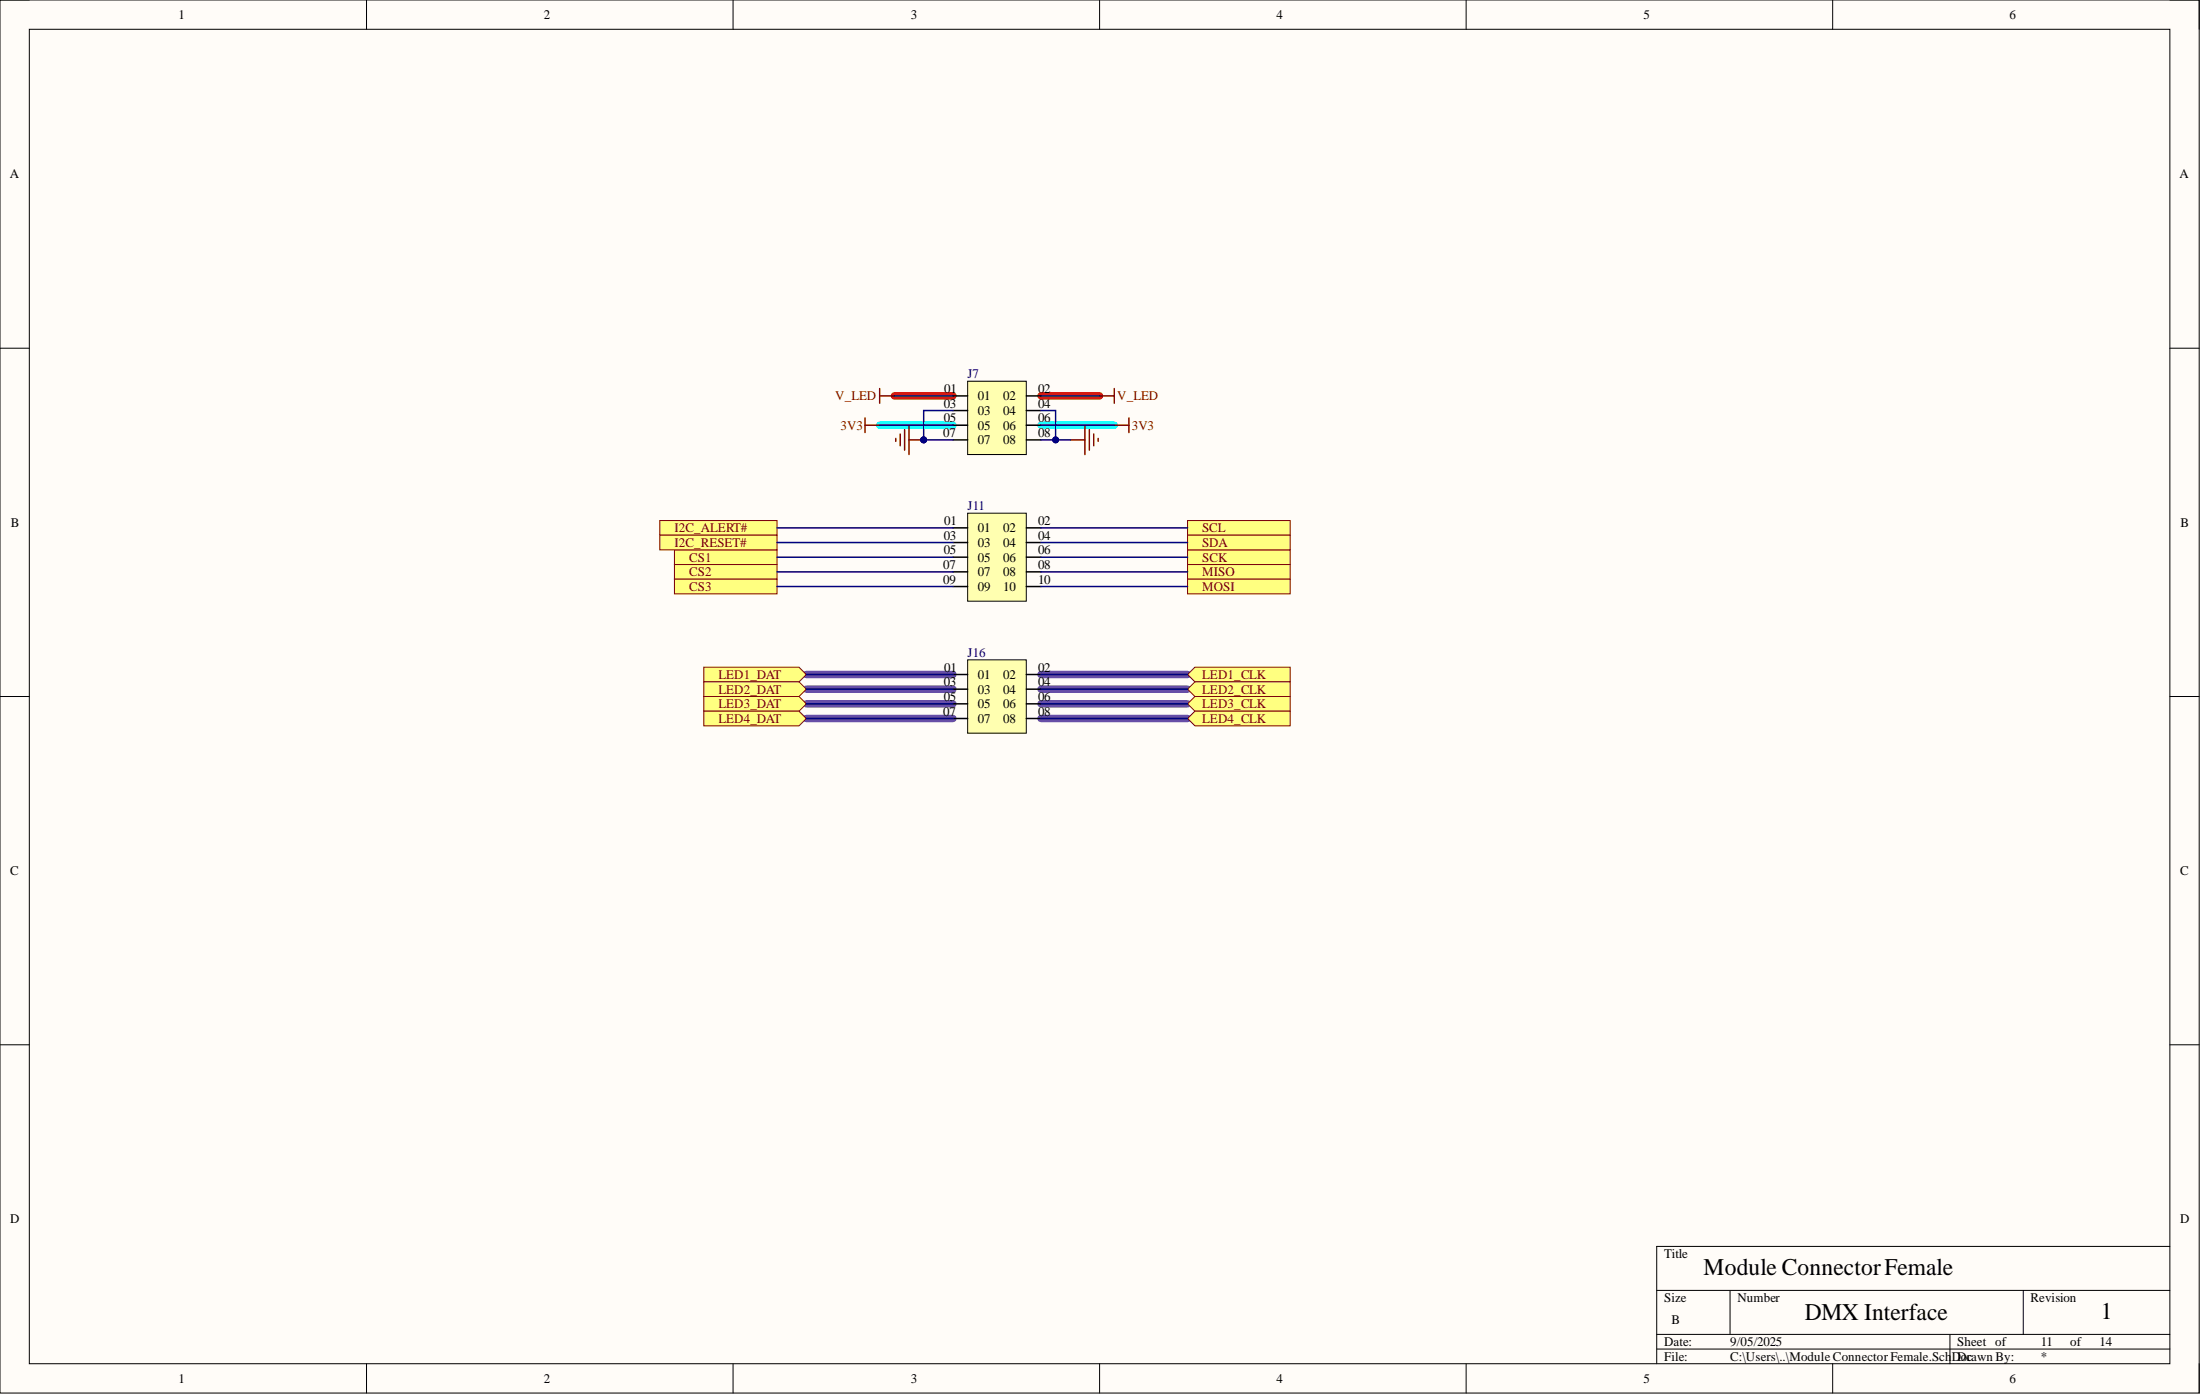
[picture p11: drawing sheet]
<svg xmlns="http://www.w3.org/2000/svg" width="381mm" height="241mm" viewBox="0 0 381 241" stroke-linecap="round" stroke-linejoin="round" font-family="sans-serif">
<path d="M0 0h380.9v241.1h-380.9z" fill-rule="evenodd" fill="#fffcf8"/>
<path d="M0 0h380.9v241.1h-380.9z" fill="none" stroke="#000" stroke-width=".17"/>
<path d="M5.1 5.1h370.7v231h-370.7z" fill-rule="evenodd" fill="#fffcf8"/>
<g fill="none" stroke="#000" stroke-width=".17">
<path d="M0 0h5.1M63.5 0v5.1M127 0v5.1M190.4 0v5.1M253.9 0v5.1M317.4 0v5.1M375.8 0h5.1v5.1M5.1 5.1h370.7v231h-370.7zM0 60.3h5.1M375.8 60.3h5.1M0 120.6h5.1M375.8 120.6h5.1"/>
<path d="M0 180.9h5.1M375.8 180.9h5.1M375.8 215.8h-88.9v20.3M63.5 236.1v5M127 236.1v5M190.4 236.1v5M253.9 236.1v5M286.9 223.4h88.9M286.9 231h88.9M286.9 233.5h88.9M299.6 223.4v7.6M317.4 236.1v5"/>
<path d="M337.7 231v5.1M350.4 223.4v7.6M380.9 236.1v5"/>
</g>
<path d="M139.6 116.8h25.4M139.6 119.3h25.4M180.3 116.8h25.4M180.3 119.3h25.4M139.6 121.8h25.4M139.6 124.4h25.4M180.3 121.8h25.4M180.3 124.4h25.4" fill="none" stroke="#674ea7" stroke-width="1.3"/>
<path d="M152.3 73.6h12.7M180.3 73.6h12.7" fill="none" stroke="#0ff" stroke-width="1.3"/>
<path d="M154.9 68.5h10.1M180.3 68.5h10.1" fill="none" stroke="#f00" stroke-width="1.3"/>
<path d="M167.6 88.8h10.1v15.3h-10.1z" fill-rule="evenodd" fill="#ffffb0"/>
<path d="M167.6 88.8h10.1v15.3h-10.1z" fill="none" stroke="#000" stroke-width=".17"/>
<path d="M165 91.4h2.6M165 93.9h2.6M165 96.5h2.6M165 99h2.6M177.7 91.4h2.6M177.7 93.9h2.6M177.7 96.5h2.6M177.7 99h2.6M165 101.5h2.6M177.7 101.5h2.6" fill="none" stroke="#000" stroke-width=".26"/>
<path d="M167.6 114.2h10.1v12.7h-10.1z" fill-rule="evenodd" fill="#ffffb0"/>
<path d="M167.6 114.2h10.1v12.7h-10.1z" fill="none" stroke="#000" stroke-width=".17"/>
<path d="M165 116.8h2.6M165 119.3h2.6M177.7 116.8h2.6M177.7 119.3h2.6M165 121.8h2.6M165 124.4h2.6M177.7 121.8h2.6M177.7 124.4h2.6" fill="none" stroke="#000" stroke-width=".26"/>
<path d="M167.6 66h10.1v12.7h-10.1z" fill-rule="evenodd" fill="#ffffb0"/>
<path d="M167.6 66h10.1v12.7h-10.1z" fill="none" stroke="#000" stroke-width=".17"/>
<path d="M165 68.5h2.6M165 71.1h2.6M165 73.6h2.6M165 76.1h2.6M177.7 68.5h2.6M177.7 71.1h2.6M177.7 73.6h2.6M177.7 76.1h2.6" fill="none" stroke="#000" stroke-width=".26"/>
<path d="M155.1 75.9v.5M155.9 75.1v2.1M156.7 74.4v3.5M157.4 76.1h2.6M157.4 73.6v5.1M185.4 76.1h2.5M187.9 73.6v5.1M188.7 74.4v3.5M189.4 75.1v2.1M190.2 75.9v.5" fill="none" stroke="#800000" stroke-width=".26"/>
<circle cx="160" cy="76.1" r=".51" fill="#000080"/>
<circle cx="160" cy="76.1" r=".51" fill="none" stroke="#000080" stroke-width=".17"/>
<path d="M149.8 72.3v2.6M149.8 73.6h2.5M152.3 67.3v2.5M152.3 68.5h2.6M190.4 68.5h2.6M193 73.6h2.5M193 67.3v2.5M195.5 72.3v2.6" fill="none" stroke="#800000" stroke-width=".26"/>
<path d="M205.7 95.2h17.7v2.5h-17.7z" fill-rule="evenodd" fill="#ffff80"/>
<path d="M205.7 95.2h17.7v2.5h-17.7z" fill="none" stroke="#800000" stroke-width=".17"/>
<path d="M205.7 97.7h17.7v2.6h-17.7z" fill-rule="evenodd" fill="#ffff80"/>
<path d="M205.7 97.7h17.7v2.6h-17.7z" fill="none" stroke="#800000" stroke-width=".17"/>
<path d="M205.7 100.3h17.7v2.5h-17.7z" fill-rule="evenodd" fill="#ffff80"/>
<path d="M205.7 100.3h17.7v2.5h-17.7z" fill="none" stroke="#800000" stroke-width=".17"/>
<path d="M116.8 95.2h17.8v2.5h-17.8z" fill-rule="evenodd" fill="#ffff80"/>
<path d="M116.8 95.2h17.8v2.5h-17.8z" fill="none" stroke="#800000" stroke-width=".17"/>
<path d="M116.8 97.7h17.8v2.6h-17.8z" fill-rule="evenodd" fill="#ffff80"/>
<path d="M116.8 97.7h17.8v2.6h-17.8z" fill="none" stroke="#800000" stroke-width=".17"/>
<path d="M116.8 100.3h17.8v2.5h-17.8z" fill-rule="evenodd" fill="#ffff80"/>
<path d="M116.8 100.3h17.8v2.5h-17.8z" fill="none" stroke="#800000" stroke-width=".17"/>
<path d="M205.7 90.1h17.7v2.5h-17.7z" fill-rule="evenodd" fill="#ffff80"/>
<path d="M205.7 90.1h17.7v2.5h-17.7z" fill="none" stroke="#800000" stroke-width=".17"/>
<path d="M205.7 92.6h17.7v2.6h-17.7z" fill-rule="evenodd" fill="#ffff80"/>
<path d="M205.7 92.6h17.7v2.6h-17.7z" fill="none" stroke="#800000" stroke-width=".17"/>
<path d="M114.3 90.1h20.3v2.5h-20.3z" fill-rule="evenodd" fill="#ffff80"/>
<path d="M114.3 90.1h20.3v2.5h-20.3z" fill="none" stroke="#800000" stroke-width=".17"/>
<path d="M114.3 92.6h20.3v2.6h-20.3z" fill-rule="evenodd" fill="#ffff80"/>
<path d="M114.3 92.6h20.3v2.6h-20.3z" fill="none" stroke="#800000" stroke-width=".17"/>
<path d="M205.7 116.8l1.2-1.3h16.5v2.5h-16.5z" fill-rule="evenodd" fill="#ffff80"/>
<path d="M205.7 116.8l1.2-1.3h16.5v2.5h-16.5z" fill="none" stroke="#800000" stroke-width=".17"/>
<path d="M205.7 119.3l1.2-1.3h16.5v2.6h-16.5z" fill-rule="evenodd" fill="#ffff80"/>
<path d="M205.7 119.3l1.2-1.3h16.5v2.6h-16.5z" fill="none" stroke="#800000" stroke-width=".17"/>
<path d="M205.7 121.8l1.2-1.2h16.5v2.5h-16.5z" fill-rule="evenodd" fill="#ffff80"/>
<path d="M205.7 121.8l1.2-1.2h16.5v2.5h-16.5z" fill="none" stroke="#800000" stroke-width=".17"/>
<path d="M205.7 124.4l1.2-1.3h16.5v2.5h-16.5z" fill-rule="evenodd" fill="#ffff80"/>
<path d="M205.7 124.4l1.2-1.3h16.5v2.5h-16.5z" fill="none" stroke="#800000" stroke-width=".17"/>
<path d="M121.9 115.5h16.5l1.2 1.3-1.2 1.2h-16.5z" fill-rule="evenodd" fill="#ffff80"/>
<path d="M121.9 115.5h16.5l1.2 1.3-1.2 1.2h-16.5z" fill="none" stroke="#800000" stroke-width=".17"/>
<path d="M121.9 118h16.5l1.2 1.3-1.2 1.3h-16.5z" fill-rule="evenodd" fill="#ffff80"/>
<path d="M121.9 118h16.5l1.2 1.3-1.2 1.3h-16.5z" fill="none" stroke="#800000" stroke-width=".17"/>
<path d="M121.9 120.6h16.5l1.2 1.2-1.2 1.3h-16.5z" fill-rule="evenodd" fill="#ffff80"/>
<path d="M121.9 120.6h16.5l1.2 1.2-1.2 1.3h-16.5z" fill="none" stroke="#800000" stroke-width=".17"/>
<path d="M121.9 123.1h16.5l1.2 1.3-1.2 1.2h-16.5z" fill-rule="evenodd" fill="#ffff80"/>
<path d="M121.9 123.1h16.5l1.2 1.3-1.2 1.2h-16.5z" fill="none" stroke="#800000" stroke-width=".17"/>
<g fill="none" stroke="#000080" stroke-width=".26">
<path d="M160 76.1h5M134.6 99h30.4M134.6 91.4h30.4M134.6 93.9h30.4M134.6 96.5h30.4M180.3 99h25.4M180.3 91.4h25.4M180.3 93.9h25.4M180.3 96.5h25.4M134.6 101.5h30.4M139.6 116.8h25.4M139.6 119.3h25.4"/>
<path d="M180.3 101.5h25.4M180.3 116.8h25.4M180.3 119.3h25.4M139.6 121.8h25.4M139.6 124.4h25.4M180.3 121.8h25.4M180.3 124.4h25.4"/>
</g>
<circle cx="160" cy="76.1" r=".51" fill="#000080"/>
<circle cx="160" cy="76.1" r=".51" fill="none" stroke="#000080" stroke-width=".17"/>
<path d="M180.3 76.1h5.1" fill="none" stroke="#000080" stroke-width=".26"/>
<circle cx="182.8" cy="76.1" r=".51" fill="#000080"/>
<circle cx="182.8" cy="76.1" r=".51" fill="none" stroke="#000080" stroke-width=".17"/>
<path d="M180.3 71.1h2.5v5" fill="none" stroke="#000080" stroke-width=".26"/>
<circle cx="182.8" cy="76.1" r=".51" fill="#000080"/>
<circle cx="182.8" cy="76.1" r=".51" fill="none" stroke="#000080" stroke-width=".17"/>
<path d="M165 71.1h-5v5" fill="none" stroke="#000080" stroke-width=".26"/>
<circle cx="160" cy="76.1" r=".51" fill="#000080"/>
<circle cx="160" cy="76.1" r=".51" fill="none" stroke="#000080" stroke-width=".17"/>
<path d="M152.3 73.6h12.7M154.9 68.5h10.1M180.3 73.6h12.7M180.3 68.5h10.1" fill="none" stroke="#000080" stroke-width=".26"/>
<g font-size="4.1">
<text x="295" y="220.7">Module ConnectorFemale</text>
<text x="312.6" y="228.5">DMX Interface</text>
<text x="363.8" y="228.3">1</text>
</g>
<g font-size="2.3">
<text x="30.9" y="3.3">1</text>
<text x="94.2" y="3.3">2</text>
<text x="157.8" y="3.3">3</text>
<text x="221.1" y="3.3">4</text>
<text x="284.6" y="3.3">5</text>
<text x="348" y="3.3">6</text>
<text x="1.7" y="30.9">A</text>
<text x="377.5" y="30.9">A</text>
<text x="163.4" y="70.6">03</text>
<text x="163.5" y="68">01</text>
<text x="169.4" y="69.3">01</text>
<text x="169.4" y="71.8">03</text>
<text x="173.8" y="69.3">02</text>
<text x="173.8" y="71.8">04</text>
<text x="179.8" y="68">02</text>
<text x="179.8" y="70.6">04</text>
<text x="163.3" y="75.6">07</text>
<text x="163.4" y="73.1">05</text>
<text x="169.4" y="74.4">05</text>
<text x="169.4" y="76.9">07</text>
<text x="173.8" y="74.4">06</text>
<text x="173.8" y="76.9">08</text>
<text x="179.8" y="73.1">06</text>
<text x="179.8" y="75.6">08</text>
<text x="1.9" y="91.2">B</text>
<text x="163.4" y="93.4">03</text>
<text x="163.4" y="95.9">05</text>
<text x="163.5" y="90.9">01</text>
<text x="169.4" y="92.1">01</text>
<text x="169.4" y="94.7">03</text>
<text x="173.8" y="92.1">02</text>
<text x="173.8" y="94.7">04</text>
<text x="179.8" y="90.9">02</text>
<text x="179.8" y="93.4">04</text>
<text x="179.8" y="95.9">06</text>
<text x="377.6" y="91.2">B</text>
<text x="163.3" y="98.5">07</text>
<text x="163.3" y="101">09</text>
<text x="169.4" y="97.2">05</text>
<text x="169.4" y="99.8">07</text>
<text x="173.8" y="97.2">06</text>
<text x="173.8" y="99.8">08</text>
<text x="179.8" y="98.5">08</text>
<text x="179.8" y="101">10</text>
<text x="169.4" y="102.3">09</text>
<text x="173.8" y="102.3">10</text>
<text x="163.4" y="118.8">03</text>
<text x="163.5" y="116.2">01</text>
<text x="169.4" y="117.5">01</text>
<text x="173.8" y="117.5">02</text>
<text x="179.8" y="116.2">02</text>
<text x="179.8" y="118.8">04</text>
<text x="163.3" y="123.9">07</text>
<text x="163.4" y="121.3">05</text>
<text x="169.4" y="120.1">03</text>
<text x="169.4" y="122.6">05</text>
<text x="169.4" y="125.1">07</text>
<text x="173.8" y="120.1">04</text>
<text x="173.8" y="122.6">06</text>
<text x="173.8" y="125.1">08</text>
<text x="179.8" y="121.3">06</text>
<text x="179.8" y="123.9">08</text>
<text x="1.8" y="151.4">C</text>
<text x="377.6" y="151.4">C</text>
<text x="1.8" y="211.8">D</text>
<text x="377.6" y="211.8">D</text>
<text x="288.2" y="217.8">Title</text>
<text x="288.2" y="225.4">Size</text>
<text x="300.9" y="225.4">Number</text>
<text x="351.7" y="225.4">Revision</text>
<text x="288.2" y="233">Date:</text>
<text x="289.5" y="229.2">B</text>
<text x="299.6" y="233">9/05/2025</text>
<text x="339" y="233">Sheet of</text>
<text x="353.4" y="233">11</text>
<text x="358.5" y="233">of</text>
<text x="363.6" y="233">14</text>
<text x="30.9" y="239.4">1</text>
<text x="94.2" y="239.4">2</text>
<text x="157.8" y="239.4">3</text>
<text x="221.1" y="239.4">4</text>
<text x="284.6" y="239.4">5</text>
<text x="288.2" y="235.6">File:</text>
<text x="299.6" y="235.6">C:\Users\..\Module Connector Female.Sch</text>
<text x="338" y="235.6">DDorawn By:</text>
<text x="340.6" y="235.6">c</text>
<text x="348" y="239.4">6</text>
<text x="353.4" y="235.6">*</text>
</g>
<g font-size="2.3" fill="#000080">
<text x="167.6" y="65.5">J7</text>
<text x="167.6" y="88.3">J11</text>
<text x="167.6" y="113.7">J16</text>
</g>
<g font-size="2.3" fill="#800000">
<text x="144.6" y="69.3">V_LED</text>
<text x="193.5" y="69.3">V_LED</text>
<text x="145.6" y="74.4">3V3</text>
<text x="196" y="74.4">3V3</text>
<text x="116.8" y="92.1">I2C_ALERT#</text>
<text x="116.8" y="94.7">I2C_RESET#</text>
<text x="208.2" y="92.1">SCL</text>
<text x="208.2" y="94.7">SDA</text>
<text x="119.3" y="97.2">CS1</text>
<text x="119.3" y="99.8">CS2</text>
<text x="208.2" y="97.2">SCK</text>
<text x="208.2" y="99.8">MISO</text>
<text x="119.3" y="102.3">CS3</text>
<text x="208.2" y="102.3">MOSI</text>
<text x="124.4" y="117.5">LED1_DAT</text>
<text x="208.2" y="117.5">LED1_CLK</text>
<text x="124.4" y="120.1">LED2_DAT</text>
<text x="124.4" y="122.6">LED3_DAT</text>
<text x="124.4" y="125.1">LED4_DAT</text>
<text x="208.2" y="120.1">LED2_CLK</text>
<text x="208.2" y="122.6">LED3_CLK</text>
<text x="208.2" y="125.1">LED4_CLK</text>
</g>
</svg>
